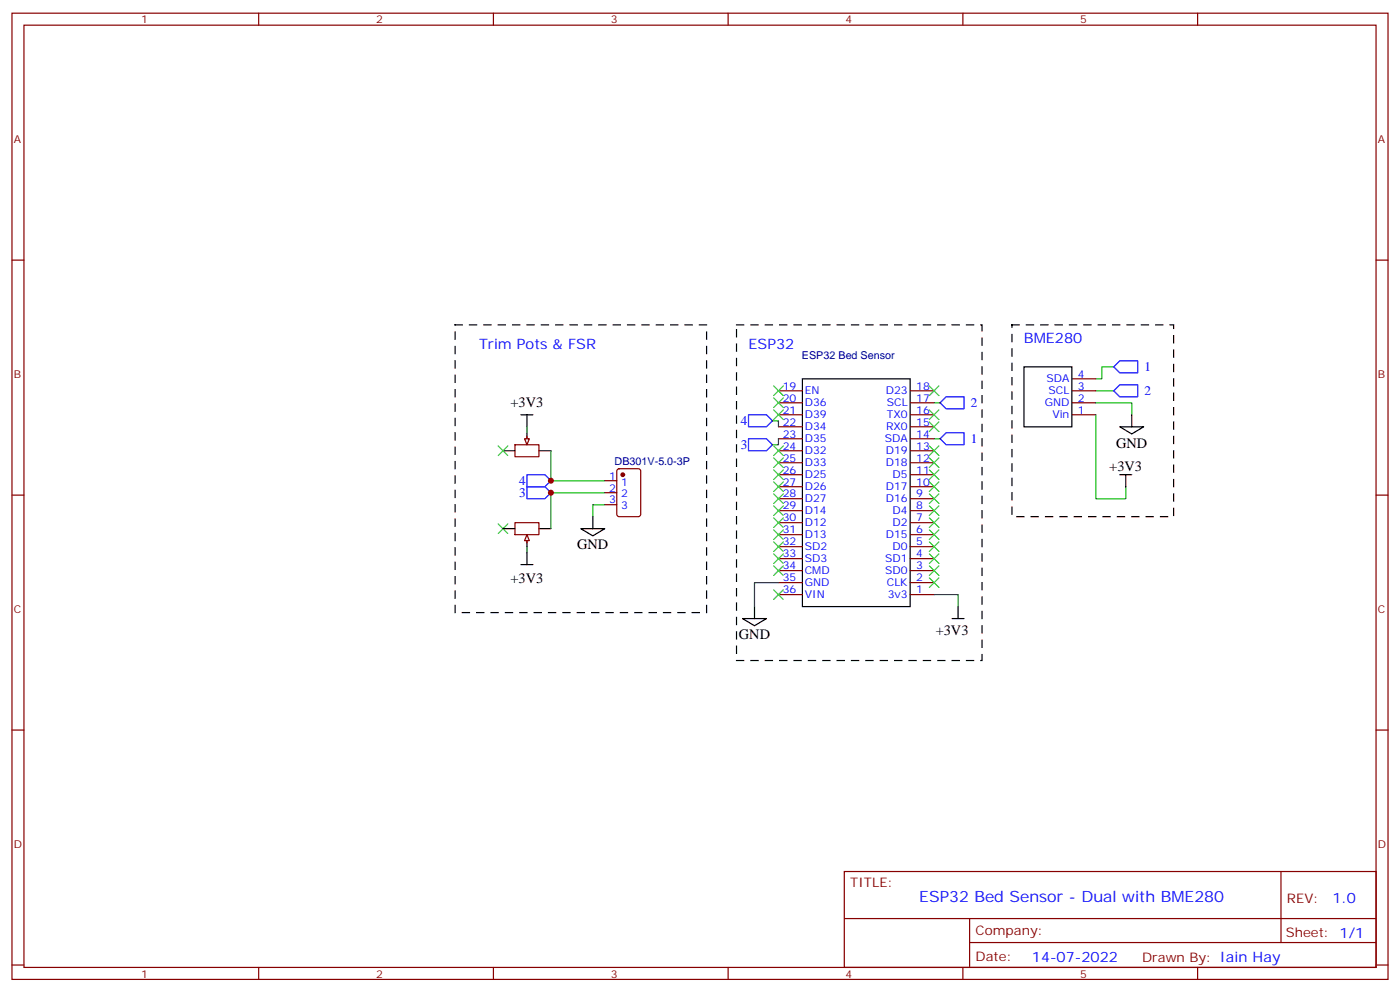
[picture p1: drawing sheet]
<svg xmlns="http://www.w3.org/2000/svg" width="412mm" height="292mm" viewBox="0 0 412 292" stroke-linecap="round" stroke-linejoin="round" font-family="sans-serif">
<g fill="none" stroke="#870000" stroke-width=".35">
<path d="M3.5 3.9h405.4v284.3h-405.4zM7.1 7.4h398.2v277.3h-398.2zM76.2 3.9v3.5M145.3 3.9v3.5M214.5 3.9v3.5M283.6 3.9v3.5M352.8 3.9v3.5M3.5 76.6h3.6M405.3 76.6h3.6M229.3 118.5h7.1M229.3 115h7.1M268.1 118.5h7.1"/>
<path d="M268.1 115h7.1M315.7 118.5h7.1M315.7 115h7.1M315.7 111.5h7.1M151.7 130.9h7v3.5h-7zM155.2 128.4v1.8M181.9 138.1l.5-.2h5.6l.7 .5v12.9l-.4 .7h-5.9l-.7-.4v-13zM229.3 139.7h7.1M229.3 136.2h7.1M229.3 132.6h7.1M229.3 129.1h7.1M229.3 125.6h7.1"/>
<path d="M229.3 122.1h7.1M268.1 139.7h7.1M268.1 136.2h7.1M268.1 132.6h7.1M268.1 129.1h7.1M268.1 125.6h7.1M268.1 122.1h7.1M315.7 122.1h7.1M3.5 145.7h3.6M178.2 141.5h3.5M178.2 145h3.5M178.2 148.5h3.5"/>
<path d="M229.3 157.3h7.1M229.3 150.3h7.1M229.3 146.8h7.1M229.3 143.2h7.1M229.3 153.8h7.1M268.1 157.3h7.1M268.1 150.3h7.1M268.1 146.8h7.1M268.1 143.2h7.1M268.1 153.8h7.1M405.3 145.7h3.6M229.3 175h7.1"/>
<path d="M229.3 171.4h7.1M229.3 167.9h7.1M229.3 164.4h7.1M229.3 160.9h7.1M268.1 175h7.1M268.1 171.4h7.1M268.1 167.9h7.1M268.1 164.4h7.1M268.1 160.9h7.1M3.5 214.8h3.6M405.3 214.8h3.6M248.7 256.5h156.6v28.2h-156.6z"/>
<path d="M377.3 256.5v20.9M248.7 270.3h156.5M285.6 277.4h119.6M285.6 270.3v14.1M3.5 284h3.6M76.2 284.7v3.5M145.3 284.7v3.5M214.5 284.7v3.5M283.6 284.7v3.5M352.8 284.7v3.5M405.3 284h3.6"/>
</g>
<g fill="none" stroke="#000" stroke-width=".35">
<path d="M236.4 111.5h31.7v67h-31.7zM301.6 107.9h14.1v17.7h-14.1zM148.2 132.6h3.5M153.5 122.1h3.5M155.2 122.1v3.5M155.2 127.4v3.5M158.7 132.6h3.6M329.8 125.6h7.1l-3.5 2.1zM329.8 139.7h3.6M331.6 139.7v3.5M333.4 122.1v3.5M171.1 155.6h7.1l-3.6 2.1z"/>
<path d="M174.6 152v3.6M222.2 178.5v3.5M282.2 178.5v3.5M218.7 182h7.1l-3.6 2.1zM280.5 182h3.5"/>
</g>
<path d="M275.2 118.5h1.7M322.8 118.5h10.6v3.6M322.8 115h5.3M328.1 107.9h-3.5v3.6h-1.8M227.5 123.8h1.8v1.8M229.3 129.1v1.8h-1.8M275.2 129.1h1.7M322.8 122.1v24.7h8.8v-3.6M178.2 148.5h-3.6v3.5M275.2 175h7v3.5" fill="none" stroke="#008700" stroke-width=".35"/>
<path d="M276.9 118.5l1.8-1.7h5.3v3.5h-5.3zM328.1 115l1.7-1.8h5.3v3.6h-5.3zM328.1 107.9l1.7-1.7h5.3v3.5h-5.3zM155.2 139.7h5.3l1.8 1.8-1.8 1.7h-5.3zM220.5 122.1h5.3l1.7 1.7-1.7 1.8h-5.3zM220.5 129.1h5.3l1.7 1.8-1.7 1.7h-5.3zM278.7 127.4h5.3v3.5h-5.3l-1.8-1.8zM155.2 143.2h5.3l1.8 1.8-1.8 1.8h-5.3z" fill="none" stroke="#00f" stroke-width=".35"/>
<path d="M134.1 95.6h74v84.7h-74zM217 95.6h72.3v98.8h-72.3zM298.1 95.6h47.6v56.4h-47.6z" fill="none" stroke="#000" stroke-width=".35" stroke-dasharray="2.1 2.1"/>
<g fill="none" stroke="#3c3" stroke-width=".35">
<path d="M227.9 113.6l2.8 2.8M227.9 117.1l2.8 2.8M230.7 113.6l-2.8 2.8M230.7 117.1l-2.8 2.8M273.8 113.6l2.8 2.8M276.6 113.6l-2.8 2.8M227.9 120.6l2.8 2.9M227.9 131.2l2.8 2.9M227.9 134.8l2.8 2.8M227.9 138.3l2.8 2.8M230.7 120.6l-2.8 2.9M230.7 131.2l-2.8 2.9"/>
<path d="M230.7 134.8l-2.8 2.8M230.7 138.3l-2.8 2.8M273.8 120.6l2.8 2.9M273.8 124.2l2.8 2.8M273.8 131.2l2.8 2.9M273.8 134.8l2.8 2.8M273.8 138.3l2.8 2.8M276.6 120.6l-2.8 2.9M276.6 124.2l-2.8 2.8M276.6 131.2l-2.8 2.9M276.6 134.8l-2.8 2.8M276.6 138.3l-2.8 2.8"/>
<path d="M227.9 141.8l2.8 2.8M227.9 145.3l2.8 2.9M227.9 148.9l2.8 2.8M227.9 152.4l2.8 2.8M227.9 155.9l2.8 2.9M227.9 159.5l2.8 2.8M230.7 159.5l-2.8 2.8M230.7 141.8l-2.8 2.8M230.7 145.3l-2.8 2.9M230.7 148.9l-2.8 2.8M230.7 152.4l-2.8 2.8M230.7 155.9l-2.8 2.9"/>
<path d="M273.8 141.8l2.8 2.8M273.8 145.3l2.8 2.9M273.8 148.9l2.8 2.8M273.8 152.4l2.8 2.8M273.8 155.9l2.8 2.9M273.8 159.5l2.8 2.8M276.6 141.8l-2.8 2.8M276.6 145.3l-2.8 2.9M276.6 148.9l-2.8 2.8M276.6 152.4l-2.8 2.8M276.6 155.9l-2.8 2.9M276.6 159.5l-2.8 2.8"/>
<path d="M227.9 163l2.8 2.8M227.9 166.5l2.8 2.8M230.7 166.5l-2.8 2.8M230.7 163l-2.8 2.8M273.8 163l2.8 2.8M273.8 166.5l2.8 2.8M273.8 170l2.8 2.9M276.6 163l-2.8 2.8M276.6 166.5l-2.8 2.8M276.6 170l-2.8 2.9"/>
</g>
<circle cx="183.4" cy="139.7" r=".53" fill="#870000" stroke="#870000" stroke-width=".35"/>
<path d="M154.5 129.1h1.4l-.7 1.8z" fill="#f0f0f0" stroke="#870000" stroke-width=".35"/>
<path d="M155.2 125.6v1.8M155.2 160.9v1.7" fill="none" stroke="#008700" stroke-width=".35"/>
<path d="M146.8 131.2l2.8 2.9M149.6 131.2l-2.8 2.9M146.8 154.2l2.8 2.8M149.6 154.2l-2.8 2.8" fill="none" stroke="#3c3" stroke-width=".35"/>
<path d="M148.2 155.6h3.5M155.2 157.3v3.6M158.7 155.6h3.6" fill="none" stroke="#000" stroke-width=".35"/>
<path d="M151.7 153.8h7v3.5h-7zM155.2 158v1.8" fill="none" stroke="#870000" stroke-width=".35"/>
<path d="M155.2 157.3l.7 1.8h-1.4z" fill="#f0f0f0" stroke="#870000" stroke-width=".35"/>
<path d="M153.5 166.2h3.5M155.2 162.6v3.6" fill="none" stroke="#000" stroke-width=".35"/>
<path d="M162.3 132.6v8.9h15.9M178.2 145h-15.9v10.6M229.3 171.4h-7.1v7.1" fill="none" stroke="#008700" stroke-width=".35"/>
<path d="M227.9 173.6l2.8 2.8M230.7 173.6l-2.8 2.8" fill="none" stroke="#3c3" stroke-width=".35"/>
<g fill="#c00">
<circle cx="162.3" cy="145" r=".88"/>
<circle cx="162.3" cy="141.5" r=".88"/>
</g>
<text font-size="4.6" fill="#00f" x="270.8" y="265.5">ESP32 Bed Sensor - Dual with BME280</text>
<g font-size="4.2" fill="#00f">
<text x="301.6" y="100.9">BME280</text>
<text x="141.1" y="102.7">Trim Pots &amp; FSR</text>
<text x="220.5" y="102.7">ESP32</text>
<text x="392.5" y="265.7">1.0</text>
<text x="304" y="283.1">14-07-2022</text>
</g>
<g font-size="4.2">
<text x="150.4" y="119.9">+3V3</text>
<text x="328.8" y="131.7">GND</text>
<text x="326.8" y="138.6">+3V3</text>
<text x="170" y="161.6">GND</text>
<text x="150.4" y="171.5">+3V3</text>
<text x="217.7" y="188">GND</text>
<text x="275.6" y="186.9">+3V3</text>
</g>
<g font-size="3.9" fill="#00f">
<text x="337.1" y="109.2">1</text>
<text x="286" y="119.8">2</text>
<text x="337.1" y="116.3">2</text>
<text x="218.2" y="125.1">4</text>
<text x="286" y="130.4">1</text>
<text x="218.2" y="132.1">3</text>
<text x="153" y="142.7">4</text>
<text x="153" y="146.3">3</text>
</g>
<g font-size="3.9" fill="#800">
<text x="250.5" y="261.1">TITLE:</text>
<text x="379.1" y="265.7">REV:</text>
<text x="287.4" y="275.3">Company:</text>
<text x="378.7" y="275.9">Sheet: 1/1</text>
<text x="287.4" y="282.9">Date:</text>
<text x="336.4" y="283">Drawn By: Iain Hay</text>
</g>
<g font-size="3.2" fill="#800">
<text x="41.6" y="6.9">1</text>
<text x="110.8" y="6.9">2</text>
<text x="179.9" y="6.9">3</text>
<text x="249.1" y="6.9">4</text>
<text x="318.2" y="6.9">5</text>
<text x="4.1" y="42">A</text>
<text x="405.9" y="42">A</text>
<text x="4.1" y="111.1">B</text>
<text x="405.9" y="111.1">B</text>
<text x="4.1" y="180.3">C</text>
<text x="405.9" y="180.3">C</text>
<text x="4.1" y="249.4">D</text>
<text x="405.9" y="249.4">D</text>
<text x="41.6" y="287.7">1</text>
<text x="110.8" y="287.7">2</text>
<text x="179.9" y="287.7">3</text>
<text x="249.1" y="287.7">4</text>
<text x="318.2" y="287.7">5</text>
</g>
<g font-size="3.2" fill="#000080">
<text x="236.2" y="105.6">ESP32 Bed Sensor</text>
<text x="181" y="136.9">DB301V-5.0-3P</text>
</g>
<g font-size="3.2" fill="#00f">
<text x="308.3" y="112.5">SDA</text>
<text x="317.5" y="111.1">4</text>
<text x="230.6" y="118.2">20</text>
<text x="230.6" y="114.7">19</text>
<text x="237.1" y="119.6">D36</text>
<text x="237.1" y="116.1">EN</text>
<text x="260.9" y="116.1">D23</text>
<text x="261.3" y="119.6">SCL</text>
<text x="269.9" y="114.7">18</text>
<text x="269.9" y="118.2">17</text>
<text x="307.7" y="119.6">GND</text>
<text x="308.9" y="116.1">SCL</text>
<text x="317.5" y="118.2">2</text>
<text x="317.5" y="114.7">3</text>
<text x="230.6" y="125.2">22</text>
<text x="230.6" y="121.7">21</text>
<text x="237.1" y="123.1">D39</text>
<text x="261.3" y="123.1">TX0</text>
<text x="269.9" y="121.7">16</text>
<text x="269.9" y="125.2">15</text>
<text x="310" y="123.1">Vin</text>
<text x="317.5" y="121.7">1</text>
<text x="230.6" y="128.8">23</text>
<text x="237.1" y="130.2">D35</text>
<text x="237.1" y="126.6">D34</text>
<text x="260.6" y="130.2">SDA</text>
<text x="261" y="126.6">RX0</text>
<text x="269.9" y="128.8">14</text>
<text x="230.6" y="135.8">25</text>
<text x="230.6" y="132.3">24</text>
<text x="237.1" y="137.2">D33</text>
<text x="237.1" y="133.7">D32</text>
<text x="260.9" y="133.7">D19</text>
<text x="260.9" y="137.2">D18</text>
<text x="269.9" y="132.3">13</text>
<text x="269.9" y="135.8">12</text>
<text x="179.5" y="141.1">1</text>
<text x="183" y="142.9">1</text>
<text x="230.6" y="142.9">27</text>
<text x="230.6" y="139.3">26</text>
<text x="237.1" y="140.8">D25</text>
<text x="262.9" y="140.8">D5</text>
<text x="269.9" y="139.3">11</text>
<text x="269.9" y="142.9">10</text>
<text x="179.5" y="144.6">2</text>
<text x="179.5" y="148.2">3</text>
<text x="183" y="146.4">2</text>
<text x="183" y="149.9">3</text>
<text x="230.6" y="149.9">29</text>
<text x="230.6" y="146.4">28</text>
<text x="237.1" y="147.8">D27</text>
<text x="237.1" y="144.3">D26</text>
<text x="260.9" y="144.3">D17</text>
<text x="260.9" y="147.8">D16</text>
<text x="269.9" y="146.4">9</text>
<text x="269.9" y="149.9">8</text>
<text x="230.6" y="153.5">30</text>
<text x="237.1" y="151.3">D14</text>
<text x="237.1" y="154.9">D12</text>
<text x="262.9" y="151.3">D4</text>
<text x="262.9" y="154.9">D2</text>
<text x="269.9" y="153.5">7</text>
<text x="230.6" y="160.5">32</text>
<text x="230.6" y="157">31</text>
<text x="237.1" y="161.9">SD2</text>
<text x="237.1" y="158.4">D13</text>
<text x="260.9" y="158.4">D15</text>
<text x="262.9" y="161.9">D0</text>
<text x="269.9" y="157">6</text>
<text x="269.9" y="160.5">5</text>
<text x="230.6" y="167.6">34</text>
<text x="230.6" y="164">33</text>
<text x="237.1" y="165.5">SD3</text>
<text x="260.8" y="165.5">SD1</text>
<text x="269.9" y="164">4</text>
<text x="269.9" y="167.6">3</text>
<text x="230.6" y="171.1">35</text>
<text x="237.1" y="172.5">GND</text>
<text x="237.1" y="169">CMD</text>
<text x="260.8" y="169">SD0</text>
<text x="261.2" y="172.5">CLK</text>
<text x="269.9" y="171.1">2</text>
<text x="230.6" y="174.6">36</text>
<text x="237.1" y="176">VIN</text>
<text x="261.5" y="176">3v3</text>
<text x="269.9" y="174.6">1</text>
</g>
</svg>
